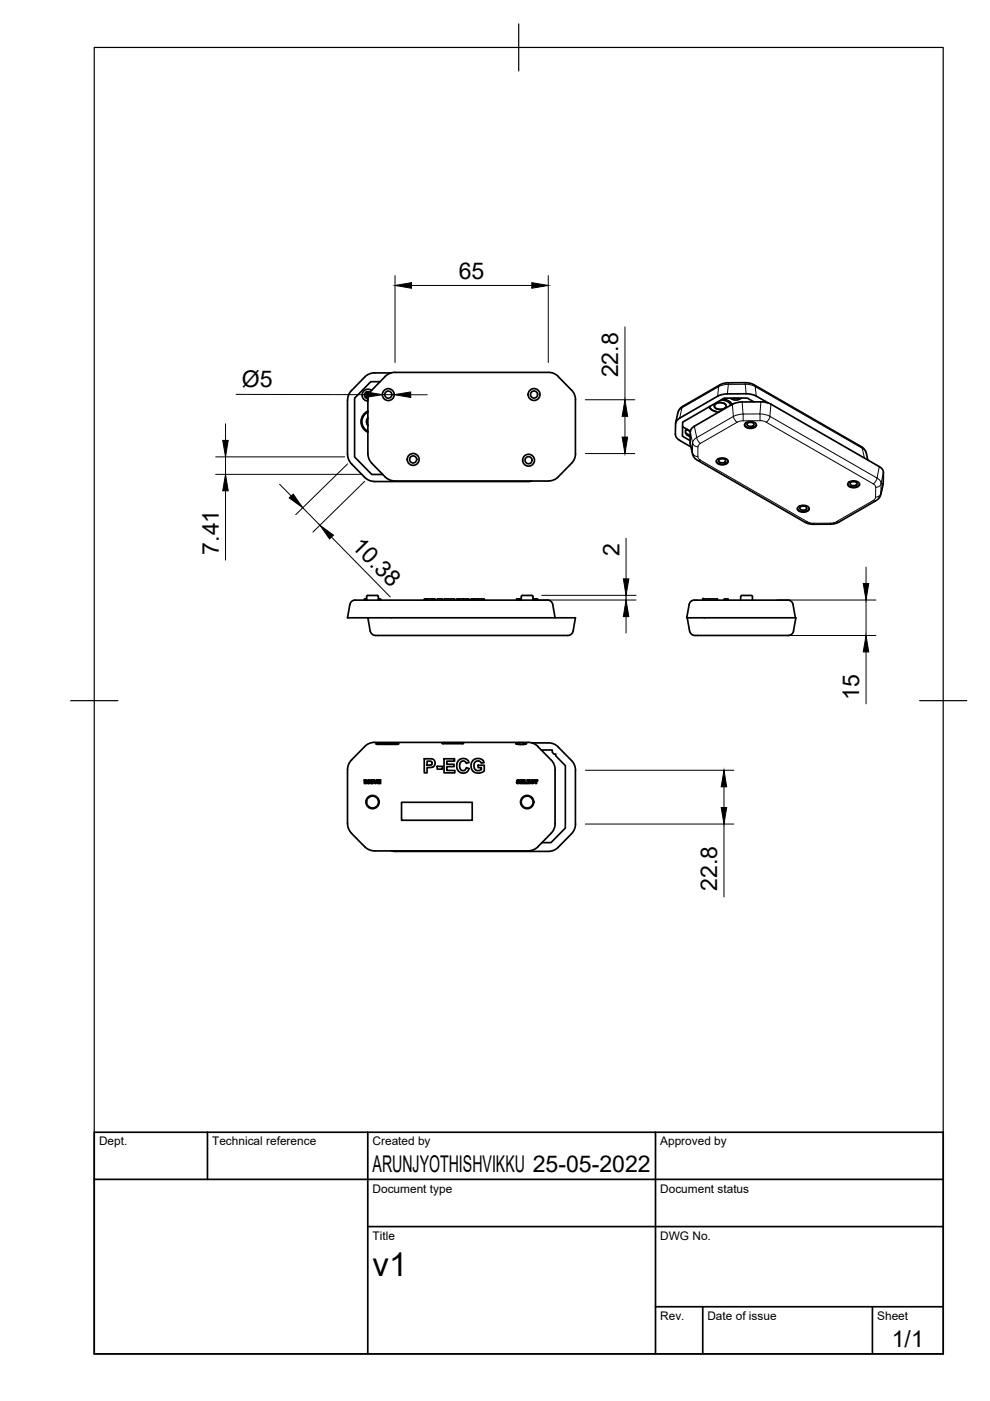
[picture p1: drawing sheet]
<svg xmlns="http://www.w3.org/2000/svg" width="210mm" height="297mm" viewBox="0 0 210 297" stroke-linecap="round" stroke-linejoin="round" font-family="sans-serif">
<!-- layer: Visible -->
<g fill="none" stroke="#000" stroke-width=".36">
<path d="M79.4 79.1l-.9 .1-1.2 .7-3.1 3.2-.4 .9-.1 .9v11.4M79.4 79.1h3.6M83.7 79h32.5M83.7 78.9l-.9 .2-.8 .4-3.2 3.2M116.3 78.9l1.3 .4 .8 .5 3.1 3.2 .4 .8 .1 .9v11.5M73.7 96.3l.1 .9 .4 .8 3.1 3.2 1.2 .7 .9 .2M78 88.6a1.26 1.26 0 0 0 0 1.6M78 87.4a2.25 2.25 0 0 0-1.3 2 2.25 2.25 0 0 0 1.3 2M78 96.2l.1 .9 .8 1.1M78 87.2a2.44 2.44 0 0 0-1.5 2.2 2.44 2.44 0 0 0 1.5 2.2M78.5 83.2a.75 .75 0 0 0-1.2 .3 .75 .75 0 0 0 .7 1M78.8 82.8a1.26 1.26 0 0 0-2 .6 1.26 1.26 0 0 0 1.2 1.6"/>
<path d="M78.8 98.2l3.2 3.2 1.3 .5 32.9 .1M78.9 82.7l-.6 .7-.3 1.3v11.5M80.6 80.9h-2l-3.4 3.5v12.5l3.6 3.7h2.3M122 96.2l-.1 .9-.4 .8-3.1 3.2-.8 .6-1.3 .3M143.2 92.1a1.46 1.46 0 0 0 .9 1.2l2.4 1.4M143.2 89.8v2.3M143.3 89.6l.5-2.2 .6-1 8.3-4.8 1.5-.4h4.6l1 .3 22.9 13.2 .8 .9 .5 1.9M144.1 88.6a1.48 1.48 0 0 0-.8 1.2M144.7 90.5l1.7 .9M145.4 91.8l.9 .6M146.4 91.5l-.7-.4h-.3v.5l.1 .5 .8 .5M147.2 90.4a1.57 1.57 0 0 0-.9 1.2 11.8 11.8 0 0 0 .6 4.7l.3 .7 .6 .5 22.9 13.3 1 .3h4.6l1.5-.4 8.3-4.8 .7-1.1 .4-2.1"/>
<path d="M150.3 86.3l.8 .7 .8 .3M150.5 86.2h.1M150.5 86.2a1.87 1.87 0 0 0 1.9 1.2M151.5 85.8a1.54 1.54 0 0 1 2.5 .3 1.45 1.45 0 0 1-2.6 0zM151.9 97.8a1.51 1.51 0 0 0 2.5 0M152 97.6a1.54 1.54 0 0 1 2.4 .2 1.45 1.45 0 0 1-2.5 0zM152.6 97.4l.5-.1a.58 .58 0 0 1 .8 .5l-.8 .3a.58 .58 0 0 1-.7-.5zM152.9 84.8a2.16 2.16 0 0 1 2 1.1v-.6M153.3 84.6a2.13 2.13 0 0 1 1.8 1.2M155.3 85.7l-8.1 4.7M155.3 85.7l.7-.3 1.4-.2h4.4l1.3 .3 23.3 13.4a1.44 1.44 0 0 1 .9 1.3M156.5 84.4l-.5 .1-.5-.1"/>
<path d="M157.1 84.4a1.77 1.77 0 0 1-2.2 0M157.9 90a1.51 1.51 0 0 0 2.5 0M158 89.8a1.54 1.54 0 0 1 2.4 .3 1.45 1.45 0 0 1-2.5 0zM158.6 89.7l.5-.2a.58 .58 0 0 1 .7 .6l-.7 .3a.58 .58 0 0 1-.7-.5zM159.8 85.2l-1.4-.8h-4.9l-8.8 5.1v3l1.6 .9M162.8 85.4l-2.5-1.4-1.2-.4h-5.8l-1.1 .4-8.1 4.7M112.7 102l-33.3 .1M169.1 107.8a1.51 1.51 0 0 0 2.5 0M169.2 107.6a1.54 1.54 0 0 1 2.4 .3 1.45 1.45 0 0 1-2.5 0zM169.8 107.4l.5-.1a.58 .58 0 0 1 .7 .5l-.7 .4a.58 .58 0 0 1-.7-.6zM179.7 102.6a1.51 1.51 0 0 0 2.5 0M179.8 102.4a1.54 1.54 0 0 1 2.4 .3 1.45 1.45 0 0 1-2.5 0z"/>
<path d="M180.5 102.2l.5-.1a.58 .58 0 0 1 .7 .6l-.7 .3a.58 .58 0 0 1-.7-.6zM187.3 100.2l-.1 2.4M74.2 128.2l-.5 2.8h48.3l-.5 2.8a1.49 1.49 0 0 1-1.7 .9h-39.7a1.46 1.46 0 0 1-1.6-.9l-.5-2.8M74.2 128.2a1.49 1.49 0 0 1 1.6-1h39.7a1.51 1.51 0 0 1 1.7 1l.5 2.8M77.6 127h-.4v.2M77.7 126.5v.7v-.2h-.1v.2M77.7 126.5a1.12 1.12 0 0 1 1.3-.3 1.18 1.18 0 0 1 1.2 .3M80.2 127h.5v.2M80.2 126.5v.7M90.6 127h-.6v.2M91.6 127h-1v.2M91.9 127h-.3v.2"/>
<path d="M92.2 127.2v-.2v.2M92.2 127h-.3v.2M92.7 127.2v-.2h1.1v.2M94.1 127.2v-.2h2.3v.2M97.2 127h-.4v.2M98.2 127.2v-.2h.8v.2M98.2 127h-1v.2M99 127h.4v.2M100 127h-.1v.2M100.6 127h-.6v.2M101.4 127h-.8v.2M102.1 127.2v-.2h.6v.2"/>
<path d="M102.1 127h-.7v.2M109.6 127l-.1 .2M109.9 127h-.3v.2M110 127h-.1v.2M110.2 127v.2zM110.2 127h-.2v.2M110.5 127h-.2v.2M110.5 126.5v.7M110.5 126.5a1.12 1.12 0 0 1 1.3-.3 1.18 1.18 0 0 1 1.2 .3M113 127h.1M113 126.5v.7M113.2 127.2v-.2v.2"/>
<path d="M113.2 127l-.1 .2M113.5 127h-.2v.2M113.8 127.2v-.2h.2v.2M113.8 127h-.3v.2M145.7 131l.5 2.8a1.5 1.5 0 0 0 1.7 .9h18.7a1.52 1.52 0 0 0 1.7-.9l.3-2.8M146.1 128.2a1.5 1.5 0 0 1 1.7-1h18.7a1.53 1.53 0 0 1 1.7 1l.4 2.8M146.1 128.2l-.5 2.8h23M149 127.2v-.2l.1 .2v-.2h3v.2M152.1 127v.2M153.6 127.2v-.2h.7v.2M153.6 127v.2M154.3 127v.2"/>
<path d="M157 126.5v.7M157.3 126.2h1a1.18 1.18 0 0 1 1.2 .3M157.3 126.2l-.2 .3M159.5 126.5v.7M79.4 157.4l-.9 .1-1.2 .8-2.8 2.8-.7 1.2-.1 .9v11.4l.1 .9 .4 .8 3.1 3.2 1.2 .8 .9 .1M79.4 157.4h32.6M84.5 157.7h.1M84.5 157.7l-4.2-.1-.5 .1h4.7M94 157.5h4l.3 .1-4.3 .1M94 157.5l-.3 .1 .3 .1M109.4 157.7a3.3 3.3 0 0 1 2.3 0 3.3 3.3 0 0 1-2.3 0zM112 157.4l.9 .1 .8 .5 3.1 3.1"/>
<path d="M112.7 157.5h3.5M114.8 159h2.3v.5l.4 .4h.3v.4l2.1 2v13.3l-3.1 3.1h-1.9M116.3 157.5h.4a2.7 2.7 0 0 1 1.7 .9l3.1 3.2 .5 1.2v12.4l-.5 1.2-3.1 3.2-.8 .6-1.3 .3M77.2 165.4l.7 .1v.4l-.1 .2h-.6zM77.5 165.5l.2 .1-.1 .3-.1 .1zM78 165.4h.7v.2l-.2 .2 .3 .3h-.3l-.2-.3v.3h-.3zM78.3 165.5l.2 .1-.2 .1zM78.9 165.4h.2v.7h-.2zM79.2 165.4h.2l.2 .5 .2-.5h.2l-.3 .7h-.2zM80.1 165.4h.6v.1h-.4l.4 .1v.2h-.4v.2h.4v.1h-.6zM85.1 170.1h15v3.8h-15zM90 160.9h1.6l.4 .2 .2 .5v.5l-.3 .4-1.3 .2v1.2h-.6z"/>
<path d="M90.6 161.4h.8l.2 .3v.3l-.3 .2h-.7zM92.7 162.5h1.1v.6h-1.1zM94.1 160.9h2.3v.5h-1.7v.6h1.6v.5h-1.6v.9h1.7v.5h-2.3zM97.2 161.3l.5-.4 .5-.1 .6 .1 .5 .4 .1 .4-.6 .1-.3-.4h-.6l-.4 .6v.9l.4 .5 .7-.1 .3-.5 .5 .1-.4 .8-.9 .2-.9-.4-.4-1 .1-.7zM100.3 161.2l.9-.4 1 .2 .4 .7-.6 .1-.4-.4h-.6l-.5 .5v.8l.4 .6 .6 .1 .6-.3v-.3h-.7v-.6h1.3v1.3l-1.2 .4-.7-.1-.5-.3-.4-1v-.7zM109.6 165.5h.6v.1l-.4-.1 .4 .2-.1 .4h-.5l-.1-.2h.5l-.4-.2zM110.3 165.4h.6v.1h-.3l.3 .1v.2h-.3v.2h.4v.1h-.7zM111.1 165.4h.2v.5h.4v.2h-.6zM111.8 165.4h.6v.1h-.4l.4 .1v.2h-.4v.2h.4v.1h-.6zM112.6 165.5h.6v.1l-.4-.1-.1 .2 .1 .3 .4-.1-.1 .2-.5-.1zM113.3 165.4h.7v.2h-.2v.5h-.3v-.5h-.2zM116.8 176.7l-3.1 3.1-.8 .5-.9 .1"/>
<path d="M116.9 161.1l.5 .8 .3 1.3v11.9l-.3 .8-.5 .8M79.4 180.4h32.6M83 180.4l.7 .1M83.7 180.5h32.5"/>
<circle cx="82.3" cy="83.7" r=".75"/>
<circle cx="82.3" cy="83.7" r="1.26"/>
<circle cx="87.6" cy="97.4" r=".75"/>
<circle cx="87.6" cy="97.4" r="1.26"/>
<circle cx="112.1" cy="97.6" r=".75"/>
<circle cx="112.1" cy="97.6" r="1.26"/>
<circle cx="113.2" cy="83.6" r=".75"/>
<circle cx="113.2" cy="83.6" r="1.26"/>
<circle cx="79" cy="170" r="1.41"/>
<circle cx="79" cy="170" r="1.26"/>
<circle cx="111.8" cy="170" r="1.41"/>
<circle cx="111.8" cy="170" r="1.26"/>
</g>
<circle cx="149.1" cy="127" r=".17" fill="#000" stroke="#000" stroke-width=".21"/>
<!-- layer: Visible Narrow -->
<g fill="none" stroke="#000" stroke-width=".21">
<path d="M144.8 86.1l-.8 .8-.2 .5M145.7 91.1l-.3 .2M146.3 93.8l.5 2.2M146.3 91.6l.6 2.4-.1 2M146.8 96v.3M146.8 96a1.12 1.12 0 0 0 1.2 .8M146.9 93.9a1.12 1.12 0 0 0 1.1 .8l.5-.7M147.2 90.4l.5 2.4M147.7 92.8a1.55 1.55 0 0 0-.8 1.1M148 96.8l.1 .4 .4 .3-.6 .1M148 94.7v2.1M148.5 97.6l22.7 13"/>
<path d="M152.2 84l.2-2-7.8 4.5-.5 2.2M154.4 81.5l-.9 .1-1.1 .4 .2-.4M154.4 81.1v.4M155.3 85.7l.2 2.6-7.8 4.5M155.5 88.3l.3 .7 .5 .5M155.5 88.3l.7-.3 1.4-.2v1.4M156.3 89.5l-7.8 4.5-.5-.5-.3-.7M157.6 89.2l-1.3 .3M158 81.5h-3.6l-.2 2M158 81.5l.2 2M158 81.1v.4M158 81.5h.9l1.2 .5"/>
<path d="M159.9 81.6l.2 .4M160.3 84l-.2-2 22.7 13M161.2 89.2l1.3 .3M161.3 85.2l-.2 2.6h-3.6l-.1-2.6M163.2 88.3l22.7 13.1 .5-2.5M163.3 88.3l-1.2-.4-1-.1 .1 1.4h-3.6M163.3 88.3l-.3 .7-.5 .5 22.6 13.1M163.4 85.7l-.2 2.6M182.6 94.7l.2 .3M182.8 95l.5 2.1M182.8 95l.6 .5 .3 .5M170.6 110.7h.2a.85 .85 0 0 1 1 .2h.7"/>
<path d="M172.5 110.9v.2M176.1 110.9h-3.6M176.1 110.9v.2M177.3 110.6l-1.2 .3M177.3 110.6l.6 .1M185.1 106.1l-7.8 4.5M185.1 106.1l.6 .1M185.7 105.4l-.6 .7M185.7 103.3l-.1 2.1a1.11 1.11 0 0 0 1.2-.8v.2M186.8 102.5a1.5 1.5 0 0 0-.8-1.2l-.3 .8-.5 .5M186.8 102.5a1.11 1.11 0 0 1-1.1 .8l-.2-.4-.4-.3M187.3 102.5l-.5 2.1v-2"/>
<path d="M187.3 100.2l-.5 2.4"/>
</g>
<!-- layer: Border -->
<path d="M20 10.1h180v276.9h-180zM110 5.1v10M15 148.6h10M195 148.6h10" fill="none" stroke="#000" stroke-width=".25"/>
<!-- layer: TitleBlock -->
<path d="M20 240.1h180v46.9h-180zM20 250h180M44 240.1v9.9M78 240.1v46.9M139 240.1v46.9M78 260.1h122M139 277.1h61M149 277.1v9.9M185 277.1v9.9" fill="none" stroke="#000" stroke-width=".36"/>
<!-- layer: Dimensions -->
<g fill="none" stroke="#000" stroke-width=".21">
<path d="M83.8 58.4v18.5M116.2 58.4v18.5M87.2 60.5h25.6M132.5 69.3v15.5M45.7 96.9h27.4M47.8 89.9v3.5M47.8 96.9v3.7M50.1 83.6l27.5 .1M73.7 98.3l-11 10.8M81.1 83.7h2.5M87.1 83.7h3.5M124.1 96.2h10.5"/>
<path d="M124.1 84.8h10.5M132.5 88.3v4.4M45.7 100.6h31M47.8 104.1v14.7M59.3 102.7l2.4 2.5M64.2 107.7l3.6 3.7M70.3 113.9l12.4 12.7M77.3 102.1l-11 10.7M132.7 114.1v8.6M113.8 127.2h21.1M114.9 126.2h20M132.7 126.2v1"/>
<path d="M132.7 130.7v3.5M164.7 127.2h21M164.8 134.7h20.9M183.6 120.2v3.5M183.6 127.2v7.5M183.6 138.2v11M124.1 163.3h31.5M124.1 174.7h31.5M153.5 166.8v4.4M153.5 174.7v15.5"/>
</g>
<g fill="#000" stroke="#000" stroke-width=".21">
<path d="M83.8 60.5l3.4-.6v1.2zM112.8 59.9l3.4 .6-3.4 .6zM47.2 93.4h1.2l-.6 3.5zM77.6 83.1l3.5 .6-3.5 .6zM83.6 83.7l3.5-.6v1.2zM131.9 92.7h1.2l-.6 3.5zM132.5 84.8l.6 3.5h-1.2zM47.8 100.6l.6 3.5h-1.2zM61.3 105.6l.9-.8 2 2.9zM67.8 111.4l2.9 2.1-.8 .8zM132.7 127.2l.6 3.5h-1.1zM132.2 122.7h1.1l-.6 3.5z"/>
<path d="M183 123.7h1.2l-.6 3.5zM183.6 134.7l.6 3.5h-1.2zM153.5 163.3l.6 3.5h-1.2zM152.9 171.2h1.2l-.6 3.5z"/>
</g>
<text font-size="7" x="79" y="270.6">v1</text>
<g font-size="4.9">
<text x="97.3" y="59.1">65</text>
<text x="51.3" y="82.1">Ø5</text>
<text x="131" y="80" transform="rotate(-90 131 80)">22.8</text>
<text x="46.4" y="117.6" transform="rotate(-90 46.4 117.6)">7.41</text>
<text x="74.4" y="116" transform="rotate(46 74.4 116)">10.38</text>
<text x="131.3" y="118" transform="rotate(-90 131.3 118)">2</text>
<text x="182.2" y="148.4" transform="rotate(-90 182.2 148.4)">15</text>
<text x="152" y="188.9" transform="rotate(-90 152 188.9)">22.8</text>
<text x="79" y="248.5">ARUNJYOTHISHVIKKU 25-05-2022</text>
<text x="189.1" y="285.7">1/1</text>
</g>
<g font-size="2.5">
<text x="21" y="242.9">Dept.</text>
<text x="45" y="242.9">Technical reference</text>
<text x="79" y="242.9">Created by</text>
<text x="140" y="242.9">Approved by</text>
<text x="79" y="252.8">Document type</text>
<text x="140" y="252.8">Document status</text>
<text x="79" y="262.9">Title</text>
<text x="140" y="262.9">DWG No.</text>
<text x="140" y="279.9">Rev.</text>
<text x="150" y="279.9">Date of issue</text>
<text x="186" y="279.9">Sheet</text>
</g>
</svg>
